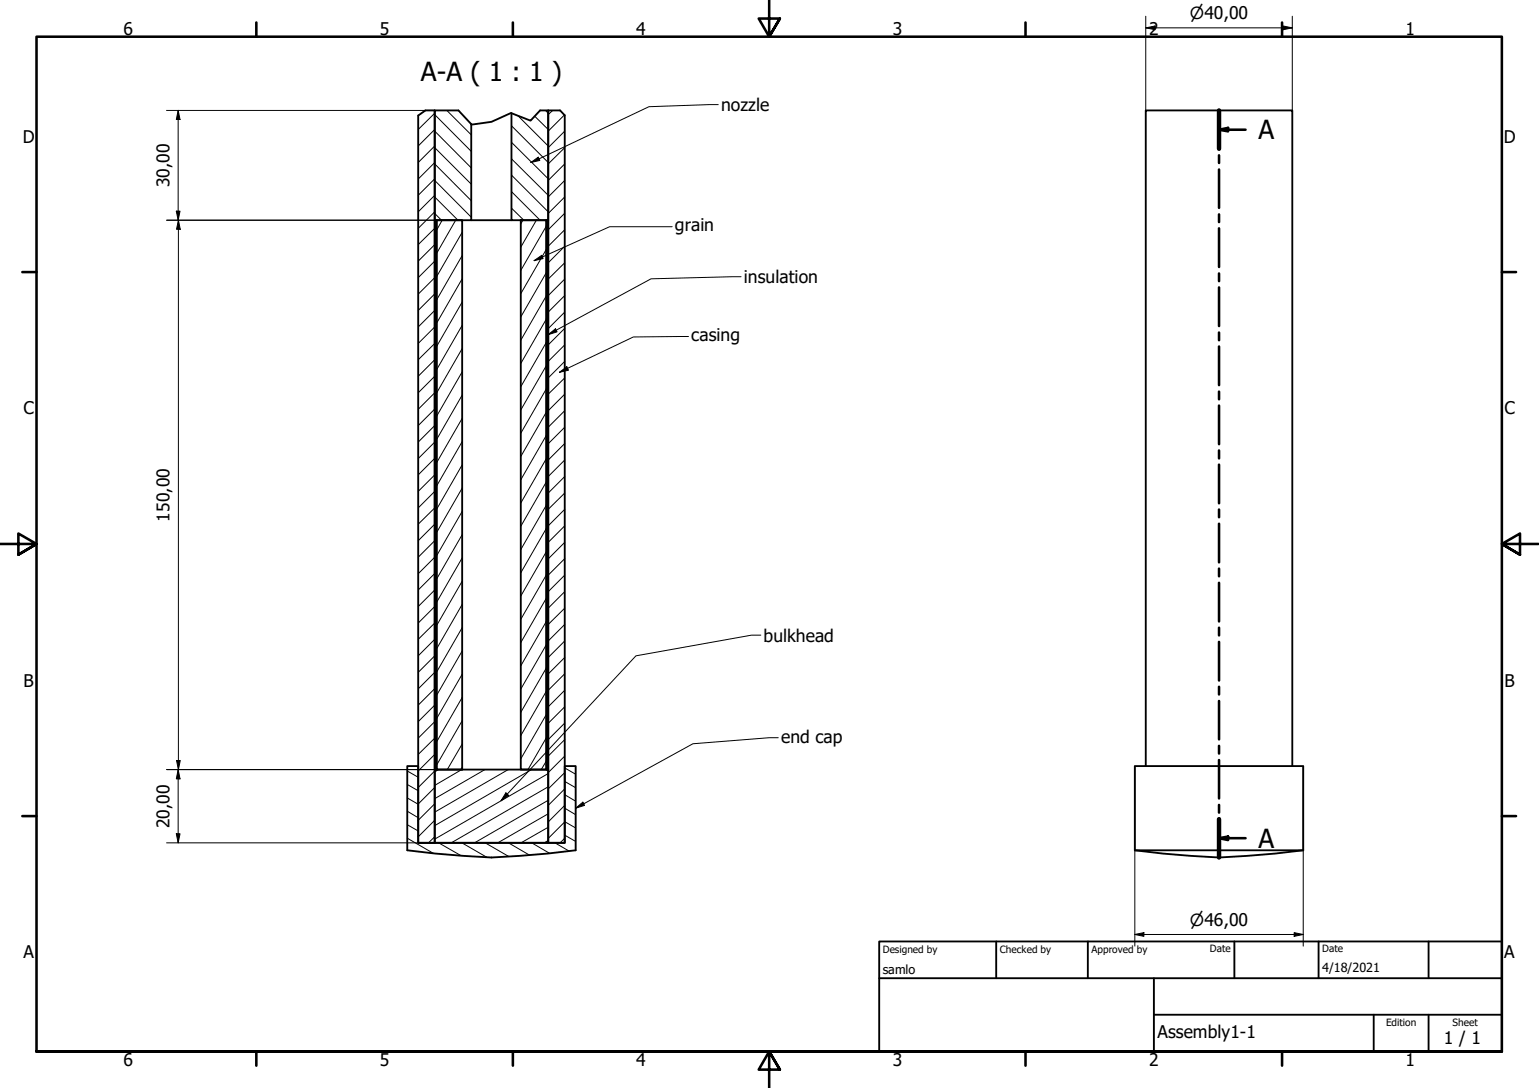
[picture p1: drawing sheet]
<svg xmlns="http://www.w3.org/2000/svg" width="420mm" height="297mm" viewBox="0 0 420 297" stroke-linecap="round" stroke-linejoin="round" font-family="sans-serif">
<!-- layer: Hatch (ISO) -->
<g fill="none" stroke="#000" stroke-width=".27">
<path d="M118.7 39.9l-4.5 4.5M118.7 35.4l-4.5 4.5M118.7 30.9l-4.5 4.5M118.7 35.8l10 10M118.7 31.3l10 10M122 30.1l6.7 6.7M139.6 38.8l10.1 10M139.6 34.3l10.1 10.1M141.4 31.5l8.3 8.4M146 31.7l3.7 3.7M148.9 30.1l.8 .8M150.9 30.1l-1.2 1.2"/>
<path d="M154.1 31.4l-4.4 4.4M154.2 35.8l-4.5 4.5M118.7 57.8l-4.5 4.5M118.7 53.3l-4.5 4.5M118.7 48.8l-4.5 4.5M118.7 44.4l-4.5 4.5M118.7 58.3l1.8 1.8M118.7 53.8l6.3 6.3M118.7 49.3l10 10M118.7 44.8l10 10M118.7 40.3l10 10M139.6 56.8l3.4 3.3"/>
<path d="M139.6 52.3l7.8 7.8M139.6 47.8l10.1 10M139.6 43.4l10.1 9.9M154.2 58.2l-4.5 4.5M154.2 53.8l-4.5 4.5M154.2 49.3l-4.5 4.5M154.2 44.8l-4.5 4.5M154.2 40.3l-4.5 4.5M118.7 71.3l-4.5 4.5M118.7 66.8l-4.5 4.5M118.7 75.8l-4.5 4.5M118.7 62.3l-4.5 4.5"/>
<path d="M118.7 79.9l.5 .9M118.7 73.5l.5 .9M118.7 67.2l.5 .9M118.7 60.8l.5 .9M120.7 60.1l-1.5 2.8M124.4 60.1l-5.2 9.1M126.2 63.4l-7 12.2M126.2 69.8l-7 12.1M126.2 76.1l-7 12.2M142.7 60.1l-.5 1M146.4 60.1l-4.2 7.4M149.2 61.7l-7 12.1"/>
<path d="M149.2 68.1l-7 12.1M149.2 74.4l-7 12.1M149.2 75.6l.5 .8M149.2 69.2l.5 .9M149.2 62.9l.5 .8M154.2 76.2l-4.5 4.5M154.2 71.7l-4.5 4.5M154.2 67.2l-4.5 4.5M154.2 62.7l-4.5 4.5M118.7 98.2l-4.5 4.5M118.7 84.8l-4.5 4.5M118.7 80.2l-4.5 4.6"/>
<path d="M118.7 93.8l-4.5 4.4M118.7 89.3l-4.5 4.5M118.7 98.9l.5 .9M118.7 92.6l.5 .9M118.7 86.2l.5 .9M126.2 82.5l-7 12.1M126.2 88.8l-7 12.2M126.2 95.2l-7 12.1M149.2 80.8l-7 12.1M149.2 87.1l-7 12.1M149.2 93.5l-7 12.1M149.2 99.8l-7 12.1"/>
<path d="M149.2 94.6l.5 .9M149.2 88.3l.5 .8M149.2 81.9l.5 .9M154.2 98.7l-4.5 4.5M154.2 94.2l-4.5 4.5M154.2 89.6l-4.5 4.6M154.2 85.2l-4.5 4.5M154.2 80.7l-4.5 4.5M118.7 116.2l-4.5 4.5M118.7 111.7l-4.5 4.5M118.7 102.7l-4.5 4.5M118.7 107.2l-4.5 4.5"/>
<path d="M118.7 118l.5 .9M118.7 111.6l.5 .9M118.7 105.3l.5 .9M126.2 101.5l-7 12.2M126.2 107.9l-7 12.1M126.2 114.2l-7 12.2M149.2 106.2l-7 12.1M149.2 112.5l-7 12.1M149.2 118.9l-7 12.1M149.2 113.7l.5 .8M149.2 107.3l.5 .9M149.2 101l.5 .8"/>
<path d="M154.2 116.6l-4.5 4.5M154.2 112.1l-4.5 4.5M154.2 107.6l-4.5 4.5M154.2 103.2l-4.5 4.4M118.7 129.7l-4.5 4.5M118.7 125.1l-4.5 4.6M118.7 120.7l-4.5 4.5M118.7 138.7l-4.5 4.4M118.7 134.2l-4.5 4.5M118.7 137l.5 .9M118.7 130.7l.5 .9M118.7 124.3l.5 .9"/>
<path d="M126.2 120.6l-7 12.1M126.2 126.9l-7 12.2M126.2 133.3l-7 12.1M126.2 139.6l-7 12.2M149.2 125.2l-7 12.1M149.2 131.6l-7 12.1M149.2 137.9l-7 12.1M149.2 139.1l.5 .8M149.2 132.7l.5 .9M149.2 126.4l.5 .8M149.2 120l.5 .9M154.2 139.1l-4.5 4.5"/>
<path d="M154.2 134.6l-4.5 4.5M154.2 130.1l-4.5 4.5M154.2 125.6l-4.5 4.5M154.2 121.1l-4.5 4.5M118.7 156.6l-4.5 4.5M118.7 152.1l-4.5 4.5M118.7 147.6l-4.5 4.5M118.7 143.1l-4.5 4.5M118.7 156.1l.5 .9M118.7 149.7l.5 .9M118.7 143.4l.5 .9M126.2 146l-7 12.1"/>
<path d="M126.2 152.3l-7 12.2M126.2 158.7l-7 12.1M149.2 144.3l-7 12.1M149.2 150.6l-7 12.1M149.2 157l-7 12.1M149.2 158.1l.5 .9M149.2 151.8l.5 .8M149.2 145.4l.5 .9M154.2 157l-4.5 4.5M154.2 152.5l-4.5 4.5M154.2 148.1l-4.5 4.5M154.2 143.6l-4.5 4.5"/>
<path d="M118.7 179.1l-4.5 4.5M118.7 174.5l-4.5 4.6M118.7 165.6l-4.5 4.5M118.7 170.1l-4.5 4.4M118.7 161.1l-4.5 4.5M118.7 175.1l.5 .9M118.7 168.8l.5 .9M118.7 162.4l.5 .9M126.2 165l-7 12.2M126.2 171.4l-7 12.1M126.2 177.7l-7 12.2M149.2 163.3l-7 12.1"/>
<path d="M149.2 169.7l-7 12.1M149.2 176l-7 12.1M149.2 177.2l.5 .8M149.2 170.8l.5 .9M149.2 164.5l.5 .8M154.2 179.5l-4.5 4.5M154.2 175l-4.5 4.5M154.2 170.5l-4.5 4.5M154.2 166l-4.5 4.5M154.2 161.5l-4.5 4.5M118.7 197l-4.5 4.5M118.7 192.5l-4.5 4.5"/>
<path d="M118.7 188l-4.5 4.5M118.7 183.6l-4.5 4.5M118.7 194.2l.5 .9M118.7 187.8l.5 .9M118.7 181.5l.5 .9M126.2 184.1l-7 12.1M126.2 190.4l-7 12.2M126.2 196.8l-7 12.1M149.2 182.4l-7 12.1M149.2 188.7l-7 12.1M149.2 195.1l-7 12.1M149.2 196.2l.5 .9"/>
<path d="M149.2 189.9l.5 .8M149.2 183.5l.5 .9M154.2 197.4l-4.5 4.5M154.2 193l-4.5 4.5M154.2 188.5l-4.5 4.5M154.2 183.9l-4.5 4.6M111.2 217.9l3 1.7M111.2 214.2l3 1.7M111.2 210.5l3 1.7M118.7 219.4l-4.5 4.6M118.7 215l-4.5 4.5M118.7 210.5l-4.5 4.5"/>
<path d="M118.7 206l-4.5 4.5M118.7 201.5l-4.5 4.5M118.7 206.9l.5 .9M118.7 200.5l.5 .9M119.7 210.1l-1 .6M126 210.1l-7.3 4.3M126.2 203.1l-4.1 7M126.2 209.5l-.4 .6M132.4 210.1l-13.7 7.9M138.7 210.1l-20 11.6M145.1 210.1l-26.4 15.3M149.2 201.4l-5.1 8.7"/>
<path d="M149.2 207.8l-1.4 2.3M149.2 208.9l.5 .9M149.2 202.6l.5 .8M149.7 218.5l-20.2 11.6M149.7 214.8l-26.5 15.3M149.7 211.2l-31 17.9M154.2 219.9l-4.5 4.5M154.2 215.4l-4.5 4.5M154.2 210.9l-4.5 4.5M154.2 206.4l-4.5 4.5M154.2 201.9l-4.5 4.5M154.2 217l3 1.7"/>
<path d="M154.2 213.3l3 1.8M154.2 209.7l3 1.7M111.2 228.8l7.1 4.2M111.2 225.2l3 1.7M111.2 221.5l3 1.8M118.7 224l-4.5 4.5M118.7 228.5l-1.7 1.6M119.8 230.1l6.1 3.5M126.1 230.1l6.8 3.9M132.5 230.1l6.4 3.8M138.8 230.1l5.8 3.4M145.2 230.1l4.9 2.9"/>
<path d="M149.7 229.5l-1.1 .6M149.7 225.9l-7.5 4.2M149.7 222.2l-13.8 7.9M151.5 230.1l3.8 2.2M154.2 228.8l-1.3 1.3M154.2 224.4l-4.5 4.5M154.2 228l3 1.7M154.2 224.3l3 1.7M154.2 220.6l3 1.8"/>
</g>
<!-- layer: Visible (ISO) -->
<g fill="none" stroke="#000" stroke-width=".51">
<path d="M116.1 30.1h2.6v200h-4.5v-198.6M125.2 30.1h-6.5v30h10v-26.2M147.4 30.1h2.3v30h-10.1v-29.2M152.9 30.1h-3.2v200h4.5v-198.6M118.7 60.1v150h31v20h-31v-20h.5v-150zM119.2 60.1h7v150h-7zM128.7 60.1h10.9M142.2 60.1h7v150h-7zM149.2 60.1h.5v150h-.5zM111.2 209.2h3v20.9h40v-20.9h3v22.9l-7.7 .9-15.3 1.1-15.4-1.1-7.6-.9zM312.8 209.2v-179.1h40v179.1M309.8 232.1v-22.9h46v22.9"/>
<path d="M309.8 232.1l7.6 .9 15.4 1.1 15.4-1.1 7.6-.9M309.8 232.1h46"/>
</g>
<!-- layer: Break Line (ISO) -->
<path d="M116.1 30.1l-1.9 1.4M125.2 30.1l3.6 3.9 5.4-.7 5.3-2.5 5.3 2.1 2.6-2.8M152.9 30.1l1.3 1.4" fill="none" stroke="#000" stroke-width=".51"/>
<!-- layer: Section Line (ISO) -->
<g fill="none" stroke="#000" stroke-width=".7">
<path d="M332.8 35.4l2.5-.5v1zM332.8 30.1v10.5M332.8 35.4h7.2M332.8 42.4v2.1M332.8 46.3v10.5M332.8 58.5v2.1M332.8 62.3v10.6M332.8 74.7v2.1M332.8 78.5v10.5M332.8 90.8v2.1M332.8 94.6v10.5M332.8 106.9v2.1"/>
<path d="M332.8 110.7v10.6M332.8 123v2.1M332.8 126.9v10.5M332.8 139.1v2.1M332.8 143v10.5M332.8 155.2v2.1M332.8 159.1v10.6M332.8 171.4v2.1M332.8 175.2v10.6M332.8 187.5v2.1M332.8 191.4v10.5M332.8 203.6v2.1"/>
<path d="M332.8 207.5v10.5M332.8 219.8v2.1M332.8 228.8l2.5-.4v.9zM332.8 223.6v10.5M332.8 228.8h7.2"/>
</g>
<path d="M332.8 30.1v10.5M332.8 223.6v10.5" fill="none" stroke="#000" stroke-width="1.2"/>
<g fill="#000">
<path d="M332.8 35.4l2.5-.5v1z" fill-rule="evenodd"/>
<path d="M332.8 228.8l2.5-.4v.9z" fill-rule="evenodd"/>
</g>
<!-- layer: Border (ISO) -->
<g fill="none" stroke="#000" stroke-width=".7">
<path d="M70 6.1v3.9M140 6.1v3.9M210 0v10l-2.9-4.9h5.8l-2.9 4.9 2.9-4.9M280 6.1v3.9M350 6.1v3.9M6.1 74.3h3.9M410 74.3h3.9M0 148.5h10l-5-2.8v5.7l5-2.9-5 2.9M420 148.5h-10l5-2.8v5.7l-5-2.9 5 2.9M6.1 222.8h3.9M410 222.8h3.9M10 287.1v-277.1h400v277.1h-400h400"/>
<path d="M70 287.1v3.8M140 287.1v3.8M212.9 292l-2.9-4.9 2.9 4.9h-5.8l2.9-4.9v9.9M280 287.1v3.8M350 287.1v3.8"/>
</g>
<!-- layer: Title (ISO) -->
<path d="M240 257h170v30.1h-170zM272 257v10.1M297 257v10.1M337 257v10.1M360 257v10.1M390 257v10.1M240 267.1h170M315 277h95M315 267.1v20M375 277v10.1M390 277v10.1" fill="none" stroke="#000" stroke-width=".51"/>
<!-- layer: Dimension (ISO) -->
<g fill="none" stroke="#000" stroke-width=".27">
<path d="M312.8 7.6l2.5-.5v1zM312.8 7.6h40M312.8 4.4v25.7M350.3 7.1l2.5 .5-2.5 .5zM352.8 4.4v25.7M45.5 30.1h73.2M48.6 30.1l.5 2.5h-1zM48.6 30.1v30M48.1 57.6h1l-.5 2.5zM45.5 60.1h80.7M48.7 60.1l.5 2.5h-1zM48.7 60.1v150"/>
<path d="M45.5 210.1h73.7M48.2 207.6h1l-.5 2.5zM48.6 210.1l.5 2.5h-1zM48.6 210.1v20M309.8 209.2v49.1M355.8 209.2v49.1M45.5 230.1h73.2M48.1 227.6h1l-.5 2.5zM309.8 255.1l2.5-.5v1zM309.8 255.1h46M353.3 254.6l2.5 .5-2.5 .5z"/>
</g>
<g fill="#000">
<path d="M312.8 7.6l2.5-.5v1z" fill-rule="evenodd"/>
<path d="M350.3 7.1l2.5 .5-2.5 .5z" fill-rule="evenodd"/>
<path d="M48.6 30.1l.5 2.5h-1z" fill-rule="evenodd"/>
<path d="M48.1 57.6h1l-.5 2.5z" fill-rule="evenodd"/>
<path d="M48.7 60.1l.5 2.5h-1z" fill-rule="evenodd"/>
<path d="M48.2 207.6h1l-.5 2.5z" fill-rule="evenodd"/>
<path d="M48.6 210.1l.5 2.5h-1z" fill-rule="evenodd"/>
<path d="M48.1 227.6h1l-.5 2.5z" fill-rule="evenodd"/>
<path d="M309.8 255.1l2.5-.5v1z" fill-rule="evenodd"/>
<path d="M353.3 254.6l2.5 .5-2.5 .5z" fill-rule="evenodd"/>
</g>
<!-- layer: Symbol (ISO) -->
<path d="M196.1 28.6l-18.9 .5-32.3 15.3M144.9 44.4l2-1.5 .5 .9zM145.8 71.2l2.1-1.5 .4 .9zM183.5 61.9h-17.1l-20.6 9.3M202.3 75.6l-24.6 .5-28 15.3M149.7 91.4l1.9-1.6 .5 .8zM188 91.9l-15.1 .1-20.2 9.6M152.7 101.6l2-1.5 .5 1zM207.7 173.4h-2.5l-31.6 5.7-36.8 39.5M138.1 216.5l.8 .7-2.1 1.4zM212.5 201.4h-2.5l-20.8 1.7-32 17.5M157.2 220.6l1.9-1.6 .5 .9z" fill="none" stroke="#000" stroke-width=".27"/>
<g fill="#000">
<path d="M144.9 44.4l2-1.5 .5 .9z" fill-rule="evenodd"/>
<path d="M145.8 71.2l2.1-1.5 .4 .9z" fill-rule="evenodd"/>
<path d="M149.7 91.4l1.9-1.6 .5 .8z" fill-rule="evenodd"/>
<path d="M152.7 101.6l2-1.5 .5 1z" fill-rule="evenodd"/>
<path d="M138.1 216.5l.8 .7-2.1 1.4z" fill-rule="evenodd"/>
<path d="M157.2 220.6l1.9-1.6 .5 .9z" fill-rule="evenodd"/>
</g>
<g font-size="7.2">
<text x="114.9" y="22.1">A-A ( 1 : 1 )</text>
<text x="343.6" y="38">A</text>
<text x="343.6" y="231.5">A</text>
</g>
<g font-size="4.8">
<text x="33.7" y="9.6">6</text>
<text x="103.7" y="9.6">5</text>
<text x="173.7" y="9.6">4</text>
<text x="243.7" y="9.6">3</text>
<text x="313.7" y="9.6">2</text>
<text x="383.7" y="9.6">1</text>
<text x="196.8" y="30.3">nozzle</text>
<text x="6.2" y="38.9">D</text>
<text x="410.5" y="38.9">D</text>
<text x="46.3" y="51.1" transform="rotate(-90 46.3 51.1)">30,00</text>
<text x="184.3" y="63.2">grain</text>
<text x="203.1" y="77.3">insulation</text>
<text x="188.7" y="93.1">casing</text>
<text x="6.4" y="113.1">C</text>
<text x="410.7" y="113.1">C</text>
<text x="46.3" y="142.4" transform="rotate(-90 46.3 142.4)">150,00</text>
<text x="208.5" y="175.2">bulkhead</text>
<text x="6.4" y="187.4">B</text>
<text x="410.7" y="187.4">B</text>
<text x="213.2" y="202.7">end cap</text>
<text x="46.3" y="226.1" transform="rotate(-90 46.3 226.1)">20,00</text>
<text x="6.4" y="261.7">A</text>
<text x="410.7" y="261.7">A</text>
<text x="316" y="283.4">Assembly1-1</text>
<text x="394.2" y="285">1 / 1</text>
<text x="33.7" y="290.9">6</text>
<text x="103.7" y="290.9">5</text>
<text x="173.7" y="290.9">4</text>
<text x="243.7" y="290.9">3</text>
<text x="313.7" y="290.9">2</text>
<text x="383.7" y="290.9">1</text>
</g>
<g font-size="4.6">
<text x="324.9" y="5.2">⌀40,00</text>
<text x="324.9" y="252.7">⌀46,00</text>
</g>
<g font-size="3.4">
<text x="241" y="266">samlo</text>
<text x="361" y="265.5">4/18/2021</text>
</g>
<g font-size="2.7">
<text x="241" y="260.1">Designed by</text>
<text x="273" y="260.1">Checked by</text>
<text x="298" y="260.1">Approved by</text>
<text x="330.3" y="260">Date</text>
<text x="361" y="260">Date</text>
<text x="378.4" y="280.1">Edition</text>
<text x="396.6" y="280.1">Sheet</text>
</g>
</svg>
